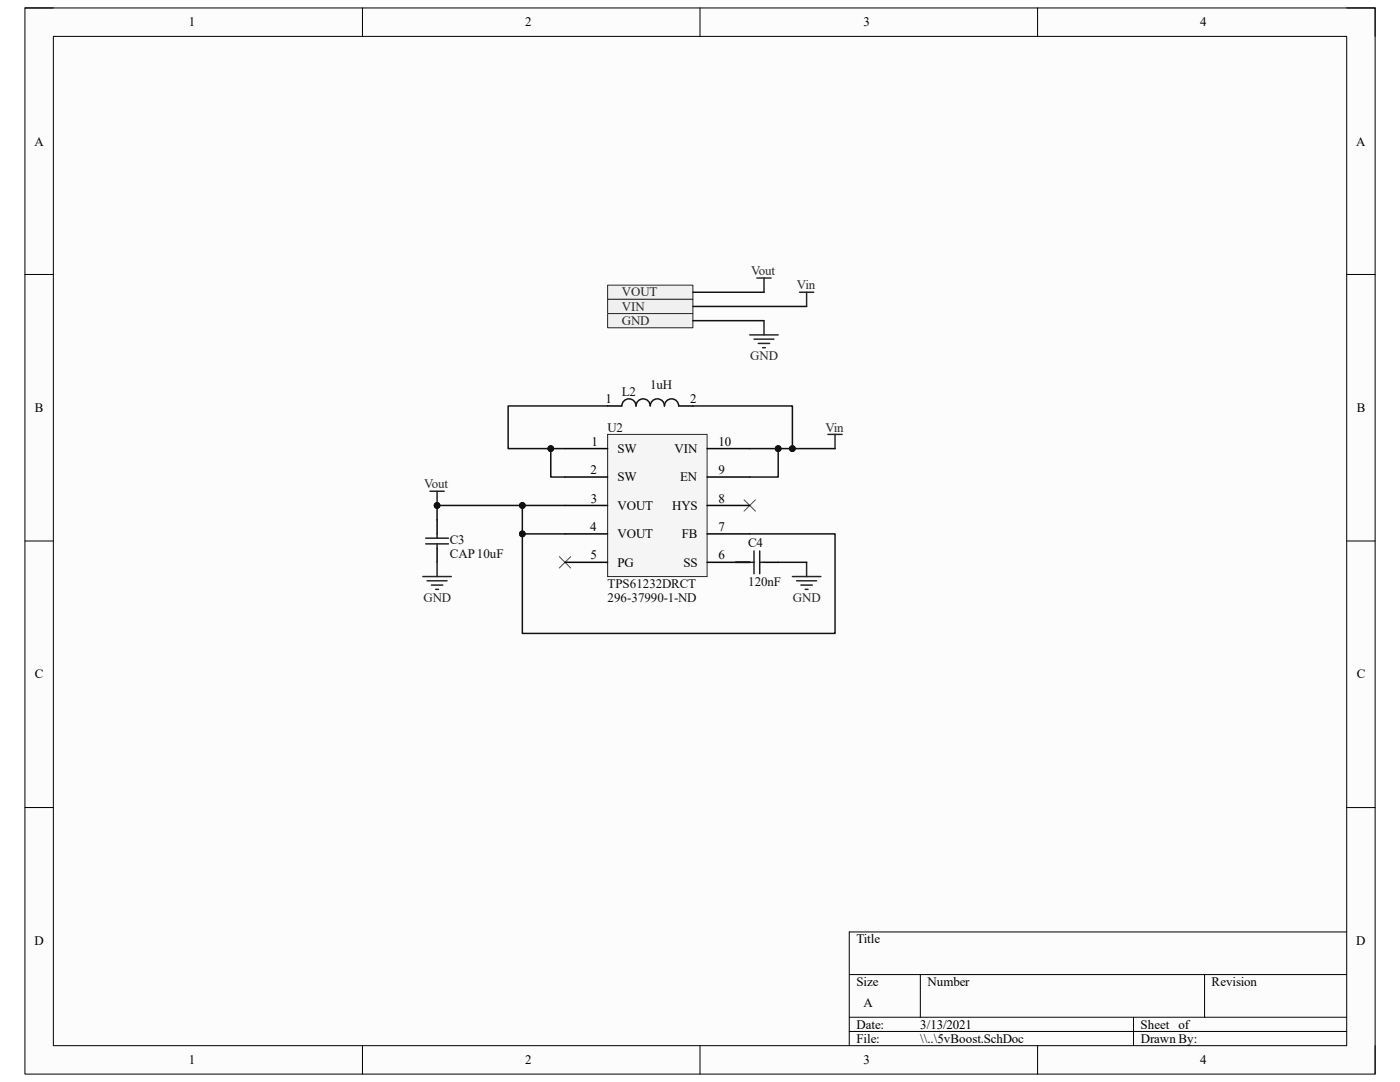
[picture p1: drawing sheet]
<svg xmlns="http://www.w3.org/2000/svg" width="279mm" height="216mm" viewBox="0 0 279 216" stroke-linecap="round" stroke-linejoin="round" font-family="sans-serif">
<path d="M5 1.6h269.4v212.7h-269.4z" fill-rule="evenodd" fill="#fcfcfc"/>
<path d="M5 1.6h269.4v212.7h-269.4z" fill="none" stroke="#000" stroke-width=".2"/>
<path d="M10.6 7.3h258.2v201.4h-258.2z" fill-rule="evenodd" fill="#fcfcfc"/>
<g fill="none" stroke="#000" stroke-width=".2">
<path d="M5 1.6h5.6M10.6 7.3h258.2v201.4h-258.2zM72.3 1.6v5.7M139.7 1.6v5.7M207.1 1.6v5.7M268.8 1.6h5.6v5.7M5 54.8h5.6M268.8 54.8h5.6M5 107.9h5.6M268.8 107.9h5.6M5 161.1h5.6M268.8 161.1h5.6"/>
<path d="M169.5 194.5h99.3M183.7 194.5v8.5M240.4 194.5v8.5M268.8 186h-99.3v22.7M72.3 208.7v5.6M139.7 208.7v5.6M169.5 203h99.3M169.5 205.8h99.3M207.1 208.7v5.6M226.2 203v5.7M274.4 208.7v5.6"/>
</g>
<path d="M121.3 56.9h17v2.8h-17z" fill-rule="evenodd" fill="#f0f0f0"/>
<path d="M121.3 56.9h17v2.8h-17z" fill="none" stroke="#262626" stroke-width=".2"/>
<path d="M121.3 59.7h17v2.9h-17z" fill-rule="evenodd" fill="#f0f0f0"/>
<path d="M121.3 59.7h17v2.9h-17z" fill="none" stroke="#262626" stroke-width=".2"/>
<path d="M121.3 62.6h17v2.8h-17z" fill-rule="evenodd" fill="#f0f0f0"/>
<path d="M121.3 62.6h17v2.8h-17z" fill="none" stroke="#262626" stroke-width=".2"/>
<g fill="none" stroke="#262626" stroke-width=".3">
<path d="M151.1 55.5h2.8M152.5 55.5v2.8M159.6 58.3h2.8M161 58.3v2.9M85.8 98h2.8M87.2 98v2.9M165.2 86.7h2.9M166.7 86.7v2.8M84.4 115h5.7M85.2 115.9h4M86.1 116.7h2.3M86.9 117.6h.6"/>
<path d="M87.2 112.2v2.8M158.1 115h5.7M159 115.9h4M159.8 116.7h2.3M160.7 117.6h.6M161 112.2v2.8"/>
</g>
<path d="M148.5 99.7l2.3 2.3M150.8 99.7l-2.3 2.3M111.6 111.1l2.3 2.2M113.9 111.1l-2.3 2.2" fill="none" stroke="#4c4c4c" stroke-width=".2"/>
<path d="M87.2 103.7v2.8M87.2 109.4v2.8M146.8 112.2h2.8M152.5 112.2h2.8" fill="none" stroke="#000" stroke-width=".3"/>
<path d="M85 107.4h4.5M85 108.5h4.5M87.2 106.5v.9M87.2 108.5v.9M149.6 112.2h.9M150.5 109.9v4.6M151.6 109.9v4.6M151.6 112.2h.9" fill="none" stroke="#1c1c1c" stroke-width=".3"/>
<circle cx="87.2" cy="100.9" r=".57" fill="#0e0e0e"/>
<circle cx="87.2" cy="100.9" r=".57" fill="none" stroke="#0e0e0e" stroke-width=".2"/>
<path d="M121.3 81h2.8M135.4 81h2.9" fill="none" stroke="#000" stroke-width=".3"/>
<path d="M124.1 81a1.42 1.42 0 0 1 1.4-1.4 1.42 1.42 0 0 1 1.4 1.4 1.42 1.42 0 0 1 1.5-1.4 1.42 1.42 0 0 1 1.4 1.4 1.42 1.42 0 0 1 1.4-1.4 1.42 1.42 0 0 1 1.4 1.4 1.42 1.42 0 0 1 1.4-1.4 1.42 1.42 0 0 1 1.4 1.4" fill="none" stroke="#131313" stroke-width=".3"/>
<path d="M149.6 66.8h5.7M150.5 67.7h4M151.3 68.5h2.3M152.2 69.4h.5M152.5 64v2.8" fill="none" stroke="#262626" stroke-width=".3"/>
<path d="M121.3 86.7h19.8v28.3h-19.8z" fill-rule="evenodd" fill="#f5f5f5"/>
<path d="M121.3 86.7h19.8v28.3h-19.8z" fill="none" stroke="#262626" stroke-width=".2"/>
<path d="M112.8 89.5h8.5M112.8 95.2h8.5M141.1 89.5h8.5M141.1 95.2h8.5M112.8 100.9h8.5M112.8 106.5h8.5M112.8 112.2h8.5M141.1 100.9h8.5M141.1 106.5h8.5M141.1 112.2h8.5" fill="none" stroke="#000" stroke-width=".3"/>
<path d="M138.3 58.3h14.2M138.3 64h14.2M138.3 61.2h22.7M112.8 100.9h-8.6v5.6h8.6" fill="none" stroke="#0e0e0e" stroke-width=".3"/>
<circle cx="104.2" cy="100.9" r=".57" fill="#0e0e0e"/>
<circle cx="104.2" cy="100.9" r=".57" fill="none" stroke="#0e0e0e" stroke-width=".2"/>
<circle cx="104.2" cy="106.5" r=".57" fill="#0e0e0e"/>
<circle cx="104.2" cy="106.5" r=".57" fill="none" stroke="#0e0e0e" stroke-width=".2"/>
<path d="M104.2 100.9h-17v2.8M146.8 112.2h2.8M155.3 112.2h5.7" fill="none" stroke="#0e0e0e" stroke-width=".3"/>
<circle cx="104.2" cy="100.9" r=".57" fill="#0e0e0e"/>
<circle cx="104.2" cy="100.9" r=".57" fill="none" stroke="#0e0e0e" stroke-width=".2"/>
<circle cx="87.2" cy="100.9" r=".57" fill="#0e0e0e"/>
<circle cx="87.2" cy="100.9" r=".57" fill="none" stroke="#0e0e0e" stroke-width=".2"/>
<path d="M104.2 106.5v19.9h62.5v-19.9h-17.1" fill="none" stroke="#0e0e0e" stroke-width=".3"/>
<circle cx="104.2" cy="106.5" r=".57" fill="#0e0e0e"/>
<circle cx="104.2" cy="106.5" r=".57" fill="none" stroke="#0e0e0e" stroke-width=".2"/>
<path d="M121.3 81h-19.9v8.5h8.5" fill="none" stroke="#0e0e0e" stroke-width=".3"/>
<circle cx="109.9" cy="89.5" r=".57" fill="#0e0e0e"/>
<circle cx="109.9" cy="89.5" r=".57" fill="none" stroke="#0e0e0e" stroke-width=".2"/>
<path d="M112.8 89.5h-2.9v5.7h2.9" fill="none" stroke="#0e0e0e" stroke-width=".3"/>
<circle cx="109.9" cy="89.5" r=".57" fill="#0e0e0e"/>
<circle cx="109.9" cy="89.5" r=".57" fill="none" stroke="#0e0e0e" stroke-width=".2"/>
<path d="M138.3 81h19.8v8.5h-8.5" fill="none" stroke="#0e0e0e" stroke-width=".3"/>
<circle cx="158.1" cy="89.5" r=".57" fill="#0e0e0e"/>
<circle cx="158.1" cy="89.5" r=".57" fill="none" stroke="#0e0e0e" stroke-width=".2"/>
<circle cx="155.3" cy="89.5" r=".57" fill="#0e0e0e"/>
<circle cx="155.3" cy="89.5" r=".57" fill="none" stroke="#0e0e0e" stroke-width=".2"/>
<path d="M158.1 89.5h8.6" fill="none" stroke="#0e0e0e" stroke-width=".3"/>
<circle cx="158.1" cy="89.5" r=".57" fill="#0e0e0e"/>
<circle cx="158.1" cy="89.5" r=".57" fill="none" stroke="#0e0e0e" stroke-width=".2"/>
<path d="M155.3 89.5v5.7h-5.7" fill="none" stroke="#0e0e0e" stroke-width=".3"/>
<circle cx="155.3" cy="89.5" r=".57" fill="#0e0e0e"/>
<circle cx="155.3" cy="89.5" r=".57" fill="none" stroke="#0e0e0e" stroke-width=".2"/>
<g font-size="2.6">
<text x="37.7" y="5.2">1</text>
<text x="104.8" y="5.2">2</text>
<text x="172.3" y="5.2">3</text>
<text x="239.5" y="5.2">4</text>
<text x="6.9" y="29">A</text>
<text x="270.7" y="29">A</text>
<text x="7" y="82.2">B</text>
<text x="120.9" y="80.4">1</text>
<text x="137.7" y="80.4">2</text>
<text x="270.8" y="82.2">B</text>
<text x="118" y="88.9">1</text>
<text x="143.4" y="88.9">10</text>
<text x="117.8" y="94.6">2</text>
<text x="123.2" y="90.3">SW</text>
<text x="134.6" y="90.3">VIN</text>
<text x="143.4" y="94.6">9</text>
<text x="117.9" y="100.3">3</text>
<text x="123.2" y="96.1">SW</text>
<text x="123.2" y="101.7">VOUT</text>
<text x="134.1" y="101.7">HYS</text>
<text x="135.7" y="96.1">EN</text>
<text x="143.4" y="100.3">8</text>
<text x="117.8" y="106">4</text>
<text x="123.2" y="107.4">VOUT</text>
<text x="136.1" y="107.4">FB</text>
<text x="143.4" y="106">7</text>
<text x="117.9" y="111.6">5</text>
<text x="123.2" y="113.1">PG</text>
<text x="136.4" y="113.1">SS</text>
<text x="143.4" y="111.6">6</text>
<text x="7" y="135.4">C</text>
<text x="270.8" y="135.4">C</text>
<text x="6.9" y="188.6">D</text>
<text x="170.9" y="188.2">Title</text>
<text x="270.7" y="188.6">D</text>
<text x="170.9" y="196.7">Size</text>
<text x="185.1" y="196.7">Number</text>
<text x="241.8" y="196.7">Revision</text>
<text x="172.3" y="201">A</text>
<text x="170.9" y="205.2">Date:</text>
<text x="170.9" y="208.1">File:</text>
<text x="183.6" y="205.2">3/13/2021</text>
<text x="183.7" y="208.1">\\..\5vBoost.SchDoc</text>
<text x="227.6" y="205.2">Sheet of</text>
<text x="227.7" y="208.1">Drawn By:</text>
<text x="37.7" y="212.3">1</text>
<text x="104.8" y="212.3">2</text>
<text x="172.3" y="212.3">3</text>
<text x="239.5" y="212.3">4</text>
</g>
<g font-size="2.6" fill="#262626">
<text x="124.1" y="59.1">VOUT</text>
<text x="149.9" y="54.9">Vout</text>
<text x="159" y="57.7">Vin</text>
<text x="124.1" y="62">VIN</text>
<text x="124.1" y="64.8">GND</text>
<text x="149.7" y="71.9">GND</text>
<text x="164.7" y="86.1">Vin</text>
<text x="84.6" y="97.5">Vout</text>
<text x="84.5" y="120.1">GND</text>
<text x="158.2" y="120.1">GND</text>
</g>
<g font-size="2.6" fill="#0e0e0e">
<text x="129.8" y="77.6">1uH</text>
<text x="124.1" y="79">L2</text>
<text x="121.2" y="86.1">U2</text>
<text x="89.7" y="108.5">C3</text>
<text x="89.7" y="111.3">CAP 10uF</text>
<text x="149.3" y="109.1">C4</text>
<text x="121.2" y="117.3">TPS61232DRCT</text>
<text x="149.3" y="117">120nF</text>
<text x="121.2" y="120.1">296-37990-1-ND</text>
</g>
</svg>
